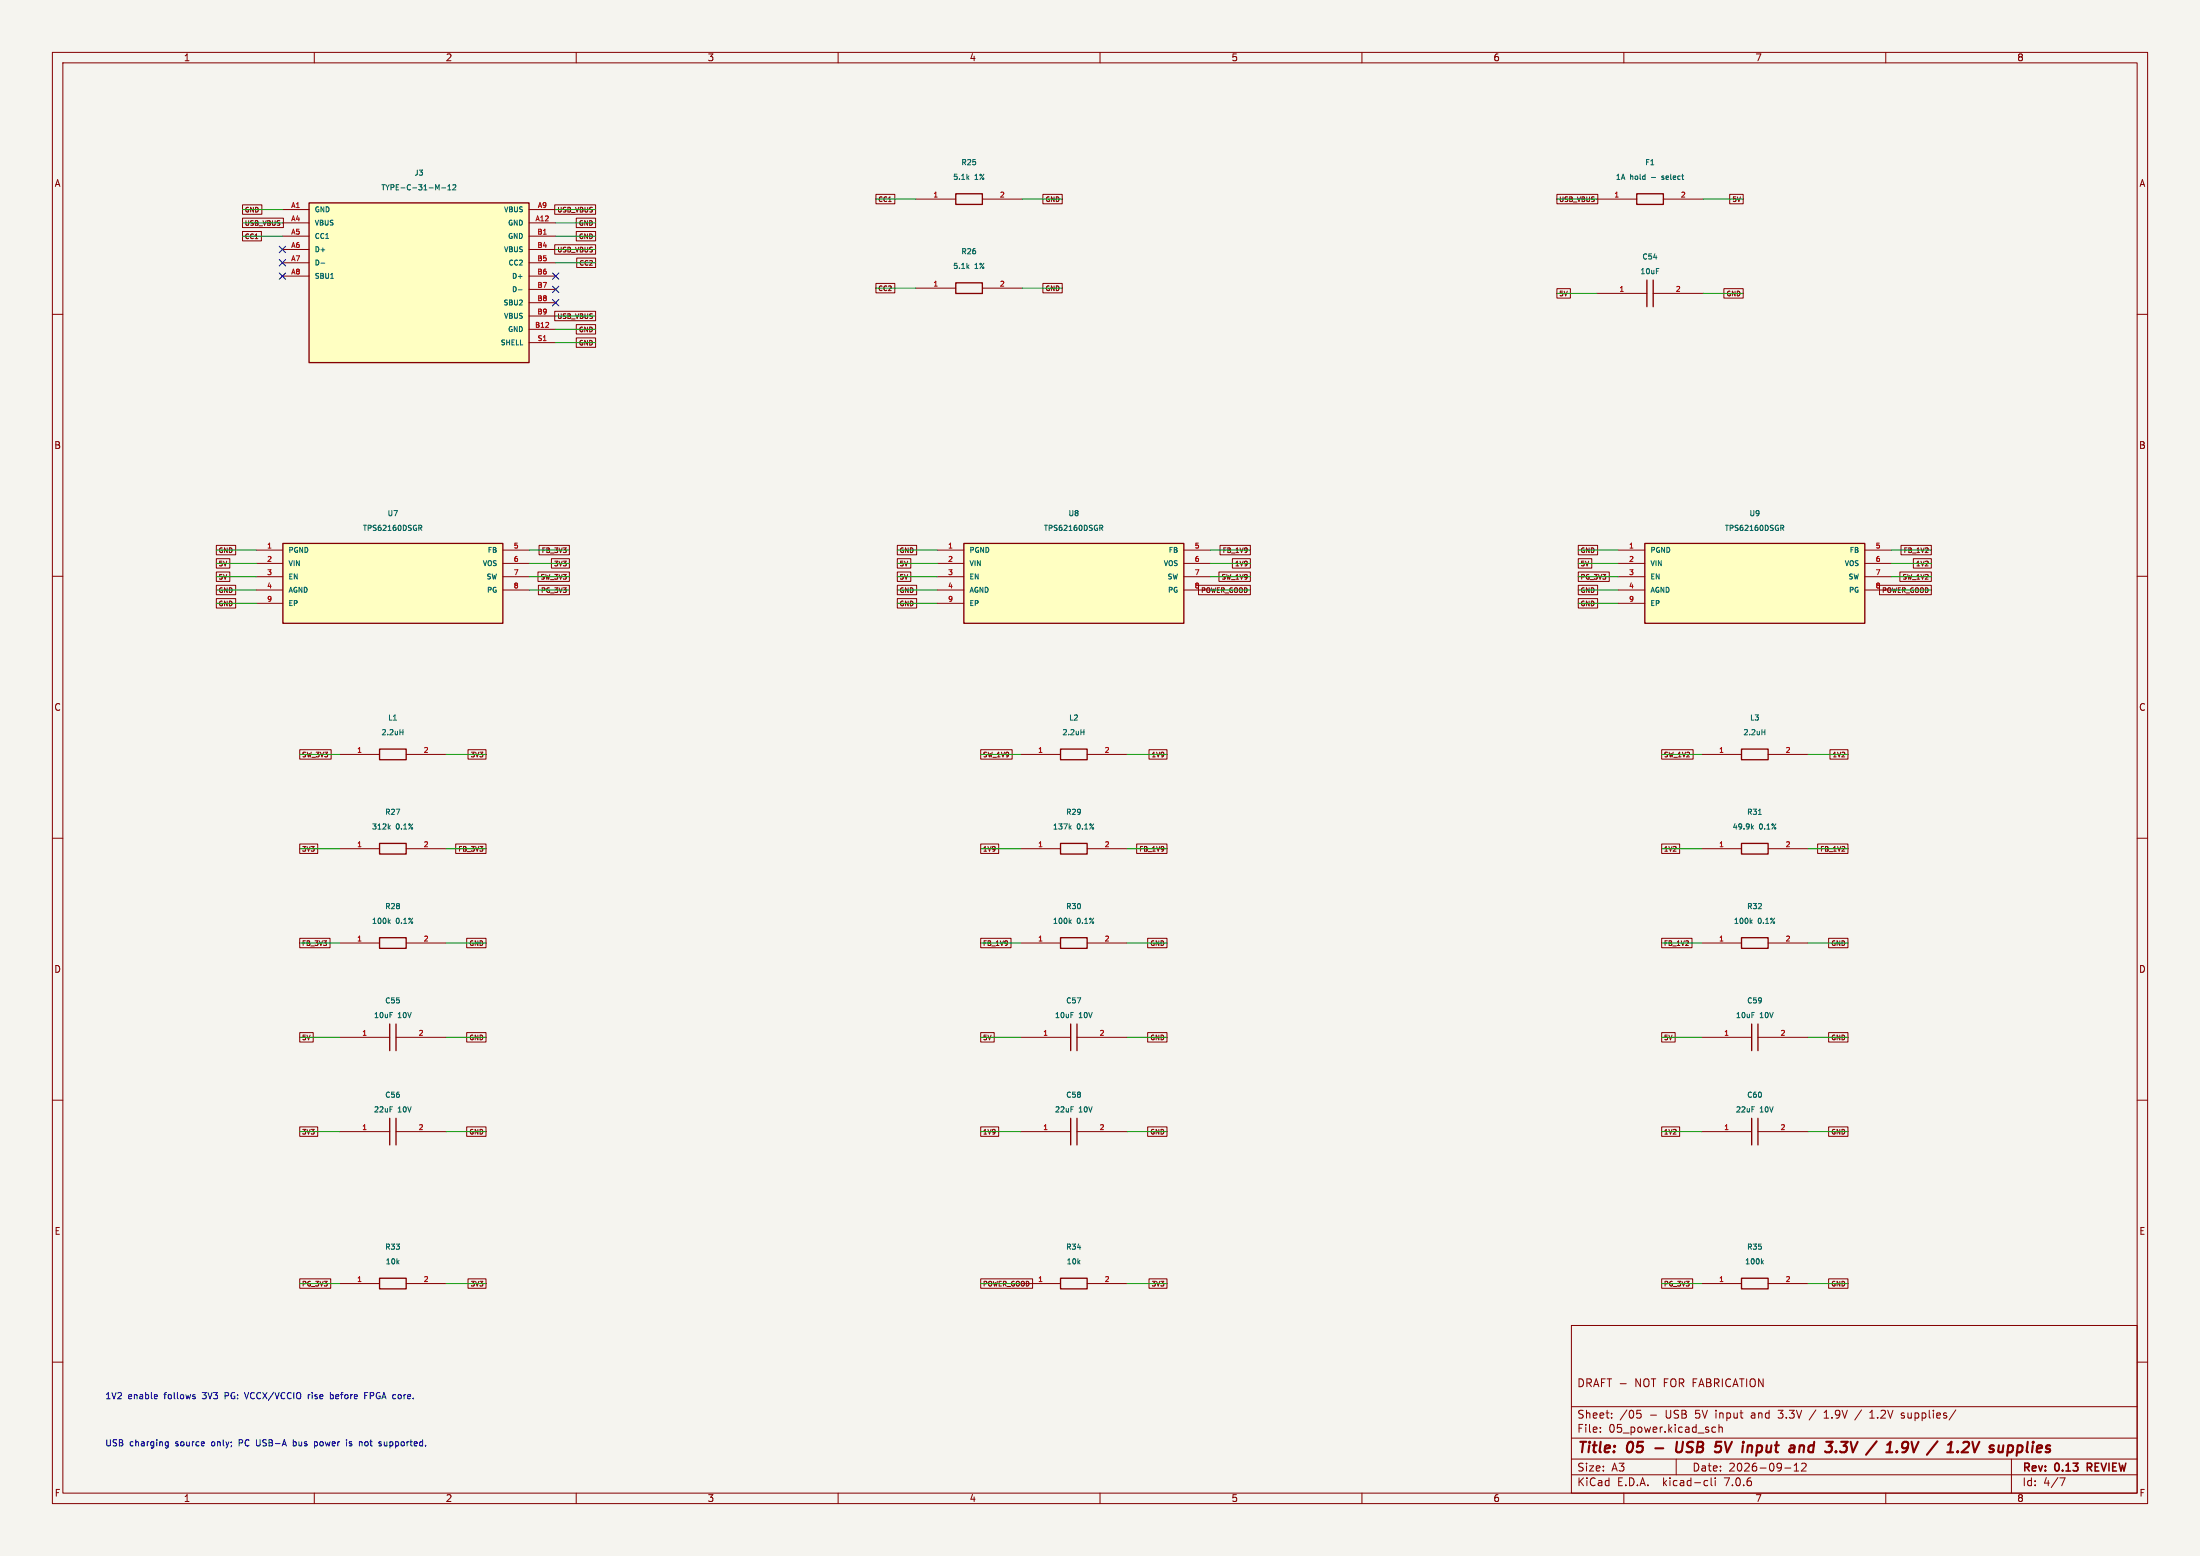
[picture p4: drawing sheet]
(kicad_sch (version 20230121) (generator eeschema) (paper "A3")
(title_block (title "05 - USB 5V input and 3.3V / 1.9V / 1.2V supplies") (date "2026-09-12") (rev "0.13 REVIEW") (comment 1 "DRAFT - NOT FOR FABRICATION"))
(lib_symbols (symbol "Amiga:C" (pin_names (offset 1.0)) (in_bom yes) (on_board yes)
(property "Reference" "U" (id 0) (at 0 4 0) (effects (font (size 1.0 1.0)) ))
(property "Value" "C" (id 1) (at 0 2 0) (effects (font (size 1.0 1.0)) ))
(symbol "C_1_1"
(polyline (pts (xy -0.6 -2.54) (xy -0.6 2.54)) (stroke (width 0.254) (type default)) (fill (type none)))
(polyline (pts (xy 0.6 -2.54) (xy 0.6 2.54)) (stroke (width 0.254) (type default)) (fill (type none)))
(pin passive line (at -10.16 -0 0) (length 9.56) (name "~" (effects (font (size 0.95 0.95)) )) (number "1" (effects (font (size 0.95 0.95)) )))
(pin passive line (at 10.16 -0 180) (length 9.56) (name "~" (effects (font (size 0.95 0.95)) )) (number "2" (effects (font (size 0.95 0.95)) )))))
(symbol "Amiga:FUSE" (pin_names (offset 1.0)) (in_bom yes) (on_board yes)
(property "Reference" "U" (id 0) (at 0 4 0) (effects (font (size 1.0 1.0)) ))
(property "Value" "FUSE" (id 1) (at 0 2 0) (effects (font (size 1.0 1.0)) ))
(symbol "FUSE_1_1"
(rectangle (start -2.54 1.016) (end 2.54 -1.016) (stroke (width 0.254) (type default)) (fill (type none)))
(pin passive line (at -10.16 -0 0) (length 7.62) (name "~" (effects (font (size 0.95 0.95)) )) (number "1" (effects (font (size 0.95 0.95)) )))
(pin passive line (at 10.16 -0 180) (length 7.62) (name "~" (effects (font (size 0.95 0.95)) )) (number "2" (effects (font (size 0.95 0.95)) )))))
(symbol "Amiga:L" (pin_names (offset 1.0)) (in_bom yes) (on_board yes)
(property "Reference" "U" (id 0) (at 0 4 0) (effects (font (size 1.0 1.0)) ))
(property "Value" "L" (id 1) (at 0 2 0) (effects (font (size 1.0 1.0)) ))
(symbol "L_1_1"
(rectangle (start -2.54 1.016) (end 2.54 -1.016) (stroke (width 0.254) (type default)) (fill (type none)))
(pin passive line (at -10.16 -0 0) (length 7.62) (name "~" (effects (font (size 0.95 0.95)) )) (number "1" (effects (font (size 0.95 0.95)) )))
(pin passive line (at 10.16 -0 180) (length 7.62) (name "~" (effects (font (size 0.95 0.95)) )) (number "2" (effects (font (size 0.95 0.95)) )))))
(symbol "Amiga:R" (pin_names (offset 1.0)) (in_bom yes) (on_board yes)
(property "Reference" "U" (id 0) (at 0 4 0) (effects (font (size 1.0 1.0)) ))
(property "Value" "R" (id 1) (at 0 2 0) (effects (font (size 1.0 1.0)) ))
(symbol "R_1_1"
(rectangle (start -2.54 1.016) (end 2.54 -1.016) (stroke (width 0.254) (type default)) (fill (type none)))
(pin passive line (at -10.16 -0 0) (length 7.62) (name "~" (effects (font (size 0.95 0.95)) )) (number "1" (effects (font (size 0.95 0.95)) )))
(pin passive line (at 10.16 -0 180) (length 7.62) (name "~" (effects (font (size 0.95 0.95)) )) (number "2" (effects (font (size 0.95 0.95)) )))))
(symbol "Amiga:TPS62160DSGR" (pin_names (offset 1.0)) (in_bom yes) (on_board yes)
(property "Reference" "U" (id 0) (at 0 4 0) (effects (font (size 1.0 1.0)) ))
(property "Value" "TPS62160DSGR" (id 1) (at 0 2 0) (effects (font (size 1.0 1.0)) ))
(symbol "TPS62160DSGR_1_1"
(rectangle (start -21 1.27) (end 21 -13.969999999999999) (stroke (width 0.254) (type default)) (fill (type background)))
(pin power_in line (at -26.08 -0 0) (length 5.08) (name "PGND" (effects (font (size 0.95 0.95)) )) (number "1" (effects (font (size 0.95 0.95)) )))
(pin power_in line (at -26.08 -2.54 0) (length 5.08) (name "VIN" (effects (font (size 0.95 0.95)) )) (number "2" (effects (font (size 0.95 0.95)) )))
(pin input line (at -26.08 -5.08 0) (length 5.08) (name "EN" (effects (font (size 0.95 0.95)) )) (number "3" (effects (font (size 0.95 0.95)) )))
(pin power_in line (at -26.08 -7.62 0) (length 5.08) (name "AGND" (effects (font (size 0.95 0.95)) )) (number "4" (effects (font (size 0.95 0.95)) )))
(pin input line (at 26.08 -0 180) (length 5.08) (name "FB" (effects (font (size 0.95 0.95)) )) (number "5" (effects (font (size 0.95 0.95)) )))
(pin input line (at 26.08 -2.54 180) (length 5.08) (name "VOS" (effects (font (size 0.95 0.95)) )) (number "6" (effects (font (size 0.95 0.95)) )))
(pin output line (at 26.08 -5.08 180) (length 5.08) (name "SW" (effects (font (size 0.95 0.95)) )) (number "7" (effects (font (size 0.95 0.95)) )))
(pin open_collector line (at 26.08 -7.62 180) (length 5.08) (name "PG" (effects (font (size 0.95 0.95)) )) (number "8" (effects (font (size 0.95 0.95)) )))
(pin power_in line (at -26.08 -10.16 0) (length 5.08) (name "EP" (effects (font (size 0.95 0.95)) )) (number "9" (effects (font (size 0.95 0.95)) )))))
(symbol "Amiga:USB_C_16P" (pin_names (offset 1.0)) (in_bom yes) (on_board yes)
(property "Reference" "U" (id 0) (at 0 4 0) (effects (font (size 1.0 1.0)) ))
(property "Value" "USB_C_16P" (id 1) (at 0 2 0) (effects (font (size 1.0 1.0)) ))
(symbol "USB_C_16P_1_1"
(rectangle (start -21 1.27) (end 21 -29.21) (stroke (width 0.254) (type default)) (fill (type background)))
(pin passive line (at -26.08 -0 0) (length 5.08) (name "GND" (effects (font (size 0.95 0.95)) )) (number "A1" (effects (font (size 0.95 0.95)) )))
(pin passive line (at -26.08 -2.54 0) (length 5.08) (name "VBUS" (effects (font (size 0.95 0.95)) )) (number "A4" (effects (font (size 0.95 0.95)) )))
(pin passive line (at -26.08 -5.08 0) (length 5.08) (name "CC1" (effects (font (size 0.95 0.95)) )) (number "A5" (effects (font (size 0.95 0.95)) )))
(pin passive line (at -26.08 -7.62 0) (length 5.08) (name "D+" (effects (font (size 0.95 0.95)) )) (number "A6" (effects (font (size 0.95 0.95)) )))
(pin passive line (at -26.08 -10.16 0) (length 5.08) (name "D-" (effects (font (size 0.95 0.95)) )) (number "A7" (effects (font (size 0.95 0.95)) )))
(pin passive line (at -26.08 -12.7 0) (length 5.08) (name "SBU1" (effects (font (size 0.95 0.95)) )) (number "A8" (effects (font (size 0.95 0.95)) )))
(pin passive line (at 26.08 -0 180) (length 5.08) (name "VBUS" (effects (font (size 0.95 0.95)) )) (number "A9" (effects (font (size 0.95 0.95)) )))
(pin passive line (at 26.08 -2.54 180) (length 5.08) (name "GND" (effects (font (size 0.95 0.95)) )) (number "A12" (effects (font (size 0.95 0.95)) )))
(pin passive line (at 26.08 -5.08 180) (length 5.08) (name "GND" (effects (font (size 0.95 0.95)) )) (number "B1" (effects (font (size 0.95 0.95)) )))
(pin passive line (at 26.08 -7.62 180) (length 5.08) (name "VBUS" (effects (font (size 0.95 0.95)) )) (number "B4" (effects (font (size 0.95 0.95)) )))
(pin passive line (at 26.08 -10.16 180) (length 5.08) (name "CC2" (effects (font (size 0.95 0.95)) )) (number "B5" (effects (font (size 0.95 0.95)) )))
(pin passive line (at 26.08 -12.7 180) (length 5.08) (name "D+" (effects (font (size 0.95 0.95)) )) (number "B6" (effects (font (size 0.95 0.95)) )))
(pin passive line (at 26.08 -15.24 180) (length 5.08) (name "D-" (effects (font (size 0.95 0.95)) )) (number "B7" (effects (font (size 0.95 0.95)) )))
(pin passive line (at 26.08 -17.78 180) (length 5.08) (name "SBU2" (effects (font (size 0.95 0.95)) )) (number "B8" (effects (font (size 0.95 0.95)) )))
(pin passive line (at 26.08 -20.32 180) (length 5.08) (name "VBUS" (effects (font (size 0.95 0.95)) )) (number "B9" (effects (font (size 0.95 0.95)) )))
(pin passive line (at 26.08 -22.86 180) (length 5.08) (name "GND" (effects (font (size 0.95 0.95)) )) (number "B12" (effects (font (size 0.95 0.95)) )))
(pin passive line (at 26.08 -25.4 180) (length 5.08) (name "SHELL" (effects (font (size 0.95 0.95)) )) (number "S1" (effects (font (size 0.95 0.95)) ))))))
(wire (pts (xy 53.92 40) (xy 46.3 40)) (stroke (width 0) (type default)))
(global_label "GND" (shape passive) (at 46.3 40 0) (effects (font (size 0.9 0.9)) (justify left)))
(wire (pts (xy 53.92 42.54) (xy 46.3 42.54)) (stroke (width 0) (type default)))
(global_label "USB_VBUS" (shape passive) (at 46.3 42.54 0) (effects (font (size 0.9 0.9)) (justify left)))
(wire (pts (xy 53.92 45.08) (xy 46.3 45.08)) (stroke (width 0) (type default)))
(global_label "CC1" (shape passive) (at 46.3 45.08 0) (effects (font (size 0.9 0.9)) (justify left)))
(no_connect (at 53.92 47.62))
(no_connect (at 53.92 50.16))
(no_connect (at 53.92 52.7))
(wire (pts (xy 106.08 40) (xy 113.7 40)) (stroke (width 0) (type default)))
(global_label "USB_VBUS" (shape passive) (at 113.7 40 180) (effects (font (size 0.9 0.9)) (justify right)))
(wire (pts (xy 106.08 42.54) (xy 113.7 42.54)) (stroke (width 0) (type default)))
(global_label "GND" (shape passive) (at 113.7 42.54 180) (effects (font (size 0.9 0.9)) (justify right)))
(wire (pts (xy 106.08 45.08) (xy 113.7 45.08)) (stroke (width 0) (type default)))
(global_label "GND" (shape passive) (at 113.7 45.08 180) (effects (font (size 0.9 0.9)) (justify right)))
(wire (pts (xy 106.08 47.62) (xy 113.7 47.62)) (stroke (width 0) (type default)))
(global_label "USB_VBUS" (shape passive) (at 113.7 47.62 180) (effects (font (size 0.9 0.9)) (justify right)))
(wire (pts (xy 106.08 50.16) (xy 113.7 50.16)) (stroke (width 0) (type default)))
(global_label "CC2" (shape passive) (at 113.7 50.16 180) (effects (font (size 0.9 0.9)) (justify right)))
(no_connect (at 106.08 52.7))
(no_connect (at 106.08 55.24))
(no_connect (at 106.08 57.78))
(wire (pts (xy 106.08 60.32) (xy 113.7 60.32)) (stroke (width 0) (type default)))
(global_label "USB_VBUS" (shape passive) (at 113.7 60.32 180) (effects (font (size 0.9 0.9)) (justify right)))
(wire (pts (xy 106.08 62.86) (xy 113.7 62.86)) (stroke (width 0) (type default)))
(global_label "GND" (shape passive) (at 113.7 62.86 180) (effects (font (size 0.9 0.9)) (justify right)))
(wire (pts (xy 106.08 65.4) (xy 113.7 65.4)) (stroke (width 0) (type default)))
(global_label "GND" (shape passive) (at 113.7 65.4 180) (effects (font (size 0.9 0.9)) (justify right)))
(symbol (lib_id "Amiga:USB_C_16P") (at 80 40 0) (unit 1) (in_bom yes) (on_board yes)
(property "Reference" "J3" (id 0) (at 80 33 0) (effects (font (size 1.0 1.0)) ))
(property "Value" "TYPE-C-31-M-12" (id 1) (at 80 35.8 0) (effects (font (size 1.0 1.0)) ))
(property "Footprint" "Connector_USB:USB_C_Receptacle_HRO_TYPE-C-31-M-12" (id 2) (at 80 35.8 0) (effects (font (size 1.0 1.0)) hide))
(property "Datasheet" "" (id 3) (at 80 35.8 0) (effects (font (size 1.0 1.0)) hide))
(property "MPN" "TYPE-C-31-M-12" (id 4) (at 80 35.8 0) (effects (font (size 1.0 1.0)) hide))
(property "LCSC" "C165948" (id 5) (at 80 35.8 0) (effects (font (size 1.0 1.0)) hide))
(pin "A1")
(pin "A4")
(pin "A5")
(pin "A6")
(pin "A7")
(pin "A8")
(pin "A9")
(pin "A12")
(pin "B1")
(pin "B4")
(pin "B5")
(pin "B6")
(pin "B7")
(pin "B8")
(pin "B9")
(pin "B12")
(pin "S1"))
(wire (pts (xy 174.84 38) (xy 167.22 38)) (stroke (width 0) (type default)))
(global_label "CC1" (shape passive) (at 167.22 38 0) (effects (font (size 0.9 0.9)) (justify left)))
(wire (pts (xy 195.16 38) (xy 202.78 38)) (stroke (width 0) (type default)))
(global_label "GND" (shape passive) (at 202.78 38 180) (effects (font (size 0.9 0.9)) (justify right)))
(symbol (lib_id "Amiga:R") (at 185 38 0) (unit 1) (in_bom yes) (on_board yes)
(property "Reference" "R25" (id 0) (at 185 31 0) (effects (font (size 1.0 1.0)) ))
(property "Value" "5.1k 1%" (id 1) (at 185 33.8 0) (effects (font (size 1.0 1.0)) ))
(property "Footprint" "Resistor_SMD:R_0603_1608Metric" (id 2) (at 185 33.8 0) (effects (font (size 1.0 1.0)) hide))
(property "Datasheet" "" (id 3) (at 185 33.8 0) (effects (font (size 1.0 1.0)) hide))
(property "MPN" "5.1k 1%" (id 4) (at 185 33.8 0) (effects (font (size 1.0 1.0)) hide))
(property "LCSC" "" (id 5) (at 185 33.8 0) (effects (font (size 1.0 1.0)) hide))
(pin "1")
(pin "2"))
(wire (pts (xy 174.84 55) (xy 167.22 55)) (stroke (width 0) (type default)))
(global_label "CC2" (shape passive) (at 167.22 55 0) (effects (font (size 0.9 0.9)) (justify left)))
(wire (pts (xy 195.16 55) (xy 202.78 55)) (stroke (width 0) (type default)))
(global_label "GND" (shape passive) (at 202.78 55 180) (effects (font (size 0.9 0.9)) (justify right)))
(symbol (lib_id "Amiga:R") (at 185 55 0) (unit 1) (in_bom yes) (on_board yes)
(property "Reference" "R26" (id 0) (at 185 48 0) (effects (font (size 1.0 1.0)) ))
(property "Value" "5.1k 1%" (id 1) (at 185 50.8 0) (effects (font (size 1.0 1.0)) ))
(property "Footprint" "Resistor_SMD:R_0603_1608Metric" (id 2) (at 185 50.8 0) (effects (font (size 1.0 1.0)) hide))
(property "Datasheet" "" (id 3) (at 185 50.8 0) (effects (font (size 1.0 1.0)) hide))
(property "MPN" "5.1k 1%" (id 4) (at 185 50.8 0) (effects (font (size 1.0 1.0)) hide))
(property "LCSC" "" (id 5) (at 185 50.8 0) (effects (font (size 1.0 1.0)) hide))
(pin "1")
(pin "2"))
(wire (pts (xy 304.84 38) (xy 297.22 38)) (stroke (width 0) (type default)))
(global_label "USB_VBUS" (shape passive) (at 297.22 38 0) (effects (font (size 0.9 0.9)) (justify left)))
(wire (pts (xy 325.16 38) (xy 332.78 38)) (stroke (width 0) (type default)))
(global_label "5V" (shape passive) (at 332.78 38 180) (effects (font (size 0.9 0.9)) (justify right)))
(symbol (lib_id "Amiga:FUSE") (at 315 38 0) (unit 1) (in_bom yes) (on_board yes)
(property "Reference" "F1" (id 0) (at 315 31 0) (effects (font (size 1.0 1.0)) ))
(property "Value" "1A hold - select" (id 1) (at 315 33.8 0) (effects (font (size 1.0 1.0)) ))
(property "Footprint" "Fuse:Fuse_1206_3216Metric" (id 2) (at 315 33.8 0) (effects (font (size 1.0 1.0)) hide))
(property "Datasheet" "" (id 3) (at 315 33.8 0) (effects (font (size 1.0 1.0)) hide))
(property "MPN" "1A hold - select" (id 4) (at 315 33.8 0) (effects (font (size 1.0 1.0)) hide))
(property "LCSC" "" (id 5) (at 315 33.8 0) (effects (font (size 1.0 1.0)) hide))
(pin "1")
(pin "2"))
(wire (pts (xy 304.84 56) (xy 297.22 56)) (stroke (width 0) (type default)))
(global_label "5V" (shape passive) (at 297.22 56 0) (effects (font (size 0.9 0.9)) (justify left)))
(wire (pts (xy 325.16 56) (xy 332.78 56)) (stroke (width 0) (type default)))
(global_label "GND" (shape passive) (at 332.78 56 180) (effects (font (size 0.9 0.9)) (justify right)))
(symbol (lib_id "Amiga:C") (at 315 56 0) (unit 1) (in_bom yes) (on_board yes)
(property "Reference" "C54" (id 0) (at 315 49 0) (effects (font (size 1.0 1.0)) ))
(property "Value" "10uF" (id 1) (at 315 51.8 0) (effects (font (size 1.0 1.0)) ))
(property "Footprint" "Capacitor_SMD:C_0805_2012Metric" (id 2) (at 315 51.8 0) (effects (font (size 1.0 1.0)) hide))
(property "Datasheet" "" (id 3) (at 315 51.8 0) (effects (font (size 1.0 1.0)) hide))
(property "MPN" "10uF" (id 4) (at 315 51.8 0) (effects (font (size 1.0 1.0)) hide))
(property "LCSC" "" (id 5) (at 315 51.8 0) (effects (font (size 1.0 1.0)) hide))
(pin "1")
(pin "2"))
(wire (pts (xy 48.92 105) (xy 41.3 105)) (stroke (width 0) (type default)))
(global_label "GND" (shape passive) (at 41.3 105 0) (effects (font (size 0.9 0.9)) (justify left)))
(wire (pts (xy 48.92 107.54) (xy 41.3 107.54)) (stroke (width 0) (type default)))
(global_label "5V" (shape passive) (at 41.3 107.54 0) (effects (font (size 0.9 0.9)) (justify left)))
(wire (pts (xy 48.92 110.08) (xy 41.3 110.08)) (stroke (width 0) (type default)))
(global_label "5V" (shape passive) (at 41.3 110.08 0) (effects (font (size 0.9 0.9)) (justify left)))
(wire (pts (xy 48.92 112.62) (xy 41.3 112.62)) (stroke (width 0) (type default)))
(global_label "GND" (shape passive) (at 41.3 112.62 0) (effects (font (size 0.9 0.9)) (justify left)))
(wire (pts (xy 101.08 105) (xy 108.7 105)) (stroke (width 0) (type default)))
(global_label "FB_3V3" (shape passive) (at 108.7 105 180) (effects (font (size 0.9 0.9)) (justify right)))
(wire (pts (xy 101.08 107.54) (xy 108.7 107.54)) (stroke (width 0) (type default)))
(global_label "3V3" (shape passive) (at 108.7 107.54 180) (effects (font (size 0.9 0.9)) (justify right)))
(wire (pts (xy 101.08 110.08) (xy 108.7 110.08)) (stroke (width 0) (type default)))
(global_label "SW_3V3" (shape passive) (at 108.7 110.08 180) (effects (font (size 0.9 0.9)) (justify right)))
(wire (pts (xy 101.08 112.62) (xy 108.7 112.62)) (stroke (width 0) (type default)))
(global_label "PG_3V3" (shape passive) (at 108.7 112.62 180) (effects (font (size 0.9 0.9)) (justify right)))
(wire (pts (xy 48.92 115.16) (xy 41.3 115.16)) (stroke (width 0) (type default)))
(global_label "GND" (shape passive) (at 41.3 115.16 0) (effects (font (size 0.9 0.9)) (justify left)))
(symbol (lib_id "Amiga:TPS62160DSGR") (at 75 105 0) (unit 1) (in_bom yes) (on_board yes)
(property "Reference" "U7" (id 0) (at 75 98 0) (effects (font (size 1.0 1.0)) ))
(property "Value" "TPS62160DSGR" (id 1) (at 75 100.8 0) (effects (font (size 1.0 1.0)) ))
(property "Footprint" "Package_SON:WSON-8-1EP_2x2mm_P0.5mm_EP0.9x1.6mm" (id 2) (at 75 100.8 0) (effects (font (size 1.0 1.0)) hide))
(property "Datasheet" "" (id 3) (at 75 100.8 0) (effects (font (size 1.0 1.0)) hide))
(property "MPN" "TPS62160DSGR" (id 4) (at 75 100.8 0) (effects (font (size 1.0 1.0)) hide))
(property "LCSC" "" (id 5) (at 75 100.8 0) (effects (font (size 1.0 1.0)) hide))
(pin "1")
(pin "2")
(pin "3")
(pin "4")
(pin "5")
(pin "6")
(pin "7")
(pin "8")
(pin "9"))
(wire (pts (xy 64.84 144) (xy 57.22 144)) (stroke (width 0) (type default)))
(global_label "SW_3V3" (shape passive) (at 57.22 144 0) (effects (font (size 0.9 0.9)) (justify left)))
(wire (pts (xy 85.16 144) (xy 92.78 144)) (stroke (width 0) (type default)))
(global_label "3V3" (shape passive) (at 92.78 144 180) (effects (font (size 0.9 0.9)) (justify right)))
(symbol (lib_id "Amiga:L") (at 75 144 0) (unit 1) (in_bom yes) (on_board yes)
(property "Reference" "L1" (id 0) (at 75 137 0) (effects (font (size 1.0 1.0)) ))
(property "Value" "2.2uH" (id 1) (at 75 139.8 0) (effects (font (size 1.0 1.0)) ))
(property "Footprint" "Amiga:L_TDK_VLS4012CX" (id 2) (at 75 139.8 0) (effects (font (size 1.0 1.0)) hide))
(property "Datasheet" "" (id 3) (at 75 139.8 0) (effects (font (size 1.0 1.0)) hide))
(property "MPN" "VLS4012CX-2R2M-1" (id 4) (at 75 139.8 0) (effects (font (size 1.0 1.0)) hide))
(property "LCSC" "C7413169" (id 5) (at 75 139.8 0) (effects (font (size 1.0 1.0)) hide))
(pin "1")
(pin "2"))
(wire (pts (xy 64.84 162) (xy 57.22 162)) (stroke (width 0) (type default)))
(global_label "3V3" (shape passive) (at 57.22 162 0) (effects (font (size 0.9 0.9)) (justify left)))
(wire (pts (xy 85.16 162) (xy 92.78 162)) (stroke (width 0) (type default)))
(global_label "FB_3V3" (shape passive) (at 92.78 162 180) (effects (font (size 0.9 0.9)) (justify right)))
(symbol (lib_id "Amiga:R") (at 75 162 0) (unit 1) (in_bom yes) (on_board yes)
(property "Reference" "R27" (id 0) (at 75 155 0) (effects (font (size 1.0 1.0)) ))
(property "Value" "312k 0.1%" (id 1) (at 75 157.8 0) (effects (font (size 1.0 1.0)) ))
(property "Footprint" "Resistor_SMD:R_0603_1608Metric" (id 2) (at 75 157.8 0) (effects (font (size 1.0 1.0)) hide))
(property "Datasheet" "" (id 3) (at 75 157.8 0) (effects (font (size 1.0 1.0)) hide))
(property "MPN" "312k 0.1%" (id 4) (at 75 157.8 0) (effects (font (size 1.0 1.0)) hide))
(property "LCSC" "" (id 5) (at 75 157.8 0) (effects (font (size 1.0 1.0)) hide))
(pin "1")
(pin "2"))
(wire (pts (xy 64.84 180) (xy 57.22 180)) (stroke (width 0) (type default)))
(global_label "FB_3V3" (shape passive) (at 57.22 180 0) (effects (font (size 0.9 0.9)) (justify left)))
(wire (pts (xy 85.16 180) (xy 92.78 180)) (stroke (width 0) (type default)))
(global_label "GND" (shape passive) (at 92.78 180 180) (effects (font (size 0.9 0.9)) (justify right)))
(symbol (lib_id "Amiga:R") (at 75 180 0) (unit 1) (in_bom yes) (on_board yes)
(property "Reference" "R28" (id 0) (at 75 173 0) (effects (font (size 1.0 1.0)) ))
(property "Value" "100k 0.1%" (id 1) (at 75 175.8 0) (effects (font (size 1.0 1.0)) ))
(property "Footprint" "Resistor_SMD:R_0603_1608Metric" (id 2) (at 75 175.8 0) (effects (font (size 1.0 1.0)) hide))
(property "Datasheet" "" (id 3) (at 75 175.8 0) (effects (font (size 1.0 1.0)) hide))
(property "MPN" "100k 0.1%" (id 4) (at 75 175.8 0) (effects (font (size 1.0 1.0)) hide))
(property "LCSC" "" (id 5) (at 75 175.8 0) (effects (font (size 1.0 1.0)) hide))
(pin "1")
(pin "2"))
(wire (pts (xy 64.84 198) (xy 57.22 198)) (stroke (width 0) (type default)))
(global_label "5V" (shape passive) (at 57.22 198 0) (effects (font (size 0.9 0.9)) (justify left)))
(wire (pts (xy 85.16 198) (xy 92.78 198)) (stroke (width 0) (type default)))
(global_label "GND" (shape passive) (at 92.78 198 180) (effects (font (size 0.9 0.9)) (justify right)))
(symbol (lib_id "Amiga:C") (at 75 198 0) (unit 1) (in_bom yes) (on_board yes)
(property "Reference" "C55" (id 0) (at 75 191 0) (effects (font (size 1.0 1.0)) ))
(property "Value" "10uF 10V" (id 1) (at 75 193.8 0) (effects (font (size 1.0 1.0)) ))
(property "Footprint" "Capacitor_SMD:C_0805_2012Metric" (id 2) (at 75 193.8 0) (effects (font (size 1.0 1.0)) hide))
(property "Datasheet" "" (id 3) (at 75 193.8 0) (effects (font (size 1.0 1.0)) hide))
(property "MPN" "10uF 10V" (id 4) (at 75 193.8 0) (effects (font (size 1.0 1.0)) hide))
(property "LCSC" "" (id 5) (at 75 193.8 0) (effects (font (size 1.0 1.0)) hide))
(pin "1")
(pin "2"))
(wire (pts (xy 64.84 216) (xy 57.22 216)) (stroke (width 0) (type default)))
(global_label "3V3" (shape passive) (at 57.22 216 0) (effects (font (size 0.9 0.9)) (justify left)))
(wire (pts (xy 85.16 216) (xy 92.78 216)) (stroke (width 0) (type default)))
(global_label "GND" (shape passive) (at 92.78 216 180) (effects (font (size 0.9 0.9)) (justify right)))
(symbol (lib_id "Amiga:C") (at 75 216 0) (unit 1) (in_bom yes) (on_board yes)
(property "Reference" "C56" (id 0) (at 75 209 0) (effects (font (size 1.0 1.0)) ))
(property "Value" "22uF 10V" (id 1) (at 75 211.8 0) (effects (font (size 1.0 1.0)) ))
(property "Footprint" "Capacitor_SMD:C_0805_2012Metric" (id 2) (at 75 211.8 0) (effects (font (size 1.0 1.0)) hide))
(property "Datasheet" "" (id 3) (at 75 211.8 0) (effects (font (size 1.0 1.0)) hide))
(property "MPN" "22uF 10V" (id 4) (at 75 211.8 0) (effects (font (size 1.0 1.0)) hide))
(property "LCSC" "" (id 5) (at 75 211.8 0) (effects (font (size 1.0 1.0)) hide))
(pin "1")
(pin "2"))
(wire (pts (xy 178.92 105) (xy 171.3 105)) (stroke (width 0) (type default)))
(global_label "GND" (shape passive) (at 171.3 105 0) (effects (font (size 0.9 0.9)) (justify left)))
(wire (pts (xy 178.92 107.54) (xy 171.3 107.54)) (stroke (width 0) (type default)))
(global_label "5V" (shape passive) (at 171.3 107.54 0) (effects (font (size 0.9 0.9)) (justify left)))
(wire (pts (xy 178.92 110.08) (xy 171.3 110.08)) (stroke (width 0) (type default)))
(global_label "5V" (shape passive) (at 171.3 110.08 0) (effects (font (size 0.9 0.9)) (justify left)))
(wire (pts (xy 178.92 112.62) (xy 171.3 112.62)) (stroke (width 0) (type default)))
(global_label "GND" (shape passive) (at 171.3 112.62 0) (effects (font (size 0.9 0.9)) (justify left)))
(wire (pts (xy 231.08 105) (xy 238.7 105)) (stroke (width 0) (type default)))
(global_label "FB_1V9" (shape passive) (at 238.7 105 180) (effects (font (size 0.9 0.9)) (justify right)))
(wire (pts (xy 231.08 107.54) (xy 238.7 107.54)) (stroke (width 0) (type default)))
(global_label "1V9" (shape passive) (at 238.7 107.54 180) (effects (font (size 0.9 0.9)) (justify right)))
(wire (pts (xy 231.08 110.08) (xy 238.7 110.08)) (stroke (width 0) (type default)))
(global_label "SW_1V9" (shape passive) (at 238.7 110.08 180) (effects (font (size 0.9 0.9)) (justify right)))
(wire (pts (xy 231.08 112.62) (xy 238.7 112.62)) (stroke (width 0) (type default)))
(global_label "POWER_GOOD" (shape passive) (at 238.7 112.62 180) (effects (font (size 0.9 0.9)) (justify right)))
(wire (pts (xy 178.92 115.16) (xy 171.3 115.16)) (stroke (width 0) (type default)))
(global_label "GND" (shape passive) (at 171.3 115.16 0) (effects (font (size 0.9 0.9)) (justify left)))
(symbol (lib_id "Amiga:TPS62160DSGR") (at 205 105 0) (unit 1) (in_bom yes) (on_board yes)
(property "Reference" "U8" (id 0) (at 205 98 0) (effects (font (size 1.0 1.0)) ))
(property "Value" "TPS62160DSGR" (id 1) (at 205 100.8 0) (effects (font (size 1.0 1.0)) ))
(property "Footprint" "Package_SON:WSON-8-1EP_2x2mm_P0.5mm_EP0.9x1.6mm" (id 2) (at 205 100.8 0) (effects (font (size 1.0 1.0)) hide))
(property "Datasheet" "" (id 3) (at 205 100.8 0) (effects (font (size 1.0 1.0)) hide))
(property "MPN" "TPS62160DSGR" (id 4) (at 205 100.8 0) (effects (font (size 1.0 1.0)) hide))
(property "LCSC" "" (id 5) (at 205 100.8 0) (effects (font (size 1.0 1.0)) hide))
(pin "1")
(pin "2")
(pin "3")
(pin "4")
(pin "5")
(pin "6")
(pin "7")
(pin "8")
(pin "9"))
(wire (pts (xy 194.84 144) (xy 187.22 144)) (stroke (width 0) (type default)))
(global_label "SW_1V9" (shape passive) (at 187.22 144 0) (effects (font (size 0.9 0.9)) (justify left)))
(wire (pts (xy 215.16 144) (xy 222.78 144)) (stroke (width 0) (type default)))
(global_label "1V9" (shape passive) (at 222.78 144 180) (effects (font (size 0.9 0.9)) (justify right)))
(symbol (lib_id "Amiga:L") (at 205 144 0) (unit 1) (in_bom yes) (on_board yes)
(property "Reference" "L2" (id 0) (at 205 137 0) (effects (font (size 1.0 1.0)) ))
(property "Value" "2.2uH" (id 1) (at 205 139.8 0) (effects (font (size 1.0 1.0)) ))
(property "Footprint" "Amiga:L_TDK_VLS4012CX" (id 2) (at 205 139.8 0) (effects (font (size 1.0 1.0)) hide))
(property "Datasheet" "" (id 3) (at 205 139.8 0) (effects (font (size 1.0 1.0)) hide))
(property "MPN" "VLS4012CX-2R2M-1" (id 4) (at 205 139.8 0) (effects (font (size 1.0 1.0)) hide))
(property "LCSC" "C7413169" (id 5) (at 205 139.8 0) (effects (font (size 1.0 1.0)) hide))
(pin "1")
(pin "2"))
(wire (pts (xy 194.84 162) (xy 187.22 162)) (stroke (width 0) (type default)))
(global_label "1V9" (shape passive) (at 187.22 162 0) (effects (font (size 0.9 0.9)) (justify left)))
(wire (pts (xy 215.16 162) (xy 222.78 162)) (stroke (width 0) (type default)))
(global_label "FB_1V9" (shape passive) (at 222.78 162 180) (effects (font (size 0.9 0.9)) (justify right)))
(symbol (lib_id "Amiga:R") (at 205 162 0) (unit 1) (in_bom yes) (on_board yes)
(property "Reference" "R29" (id 0) (at 205 155 0) (effects (font (size 1.0 1.0)) ))
(property "Value" "137k 0.1%" (id 1) (at 205 157.8 0) (effects (font (size 1.0 1.0)) ))
(property "Footprint" "Resistor_SMD:R_0603_1608Metric" (id 2) (at 205 157.8 0) (effects (font (size 1.0 1.0)) hide))
(property "Datasheet" "" (id 3) (at 205 157.8 0) (effects (font (size 1.0 1.0)) hide))
(property "MPN" "137k 0.1%" (id 4) (at 205 157.8 0) (effects (font (size 1.0 1.0)) hide))
(property "LCSC" "" (id 5) (at 205 157.8 0) (effects (font (size 1.0 1.0)) hide))
(pin "1")
(pin "2"))
(wire (pts (xy 194.84 180) (xy 187.22 180)) (stroke (width 0) (type default)))
(global_label "FB_1V9" (shape passive) (at 187.22 180 0) (effects (font (size 0.9 0.9)) (justify left)))
(wire (pts (xy 215.16 180) (xy 222.78 180)) (stroke (width 0) (type default)))
(global_label "GND" (shape passive) (at 222.78 180 180) (effects (font (size 0.9 0.9)) (justify right)))
(symbol (lib_id "Amiga:R") (at 205 180 0) (unit 1) (in_bom yes) (on_board yes)
(property "Reference" "R30" (id 0) (at 205 173 0) (effects (font (size 1.0 1.0)) ))
(property "Value" "100k 0.1%" (id 1) (at 205 175.8 0) (effects (font (size 1.0 1.0)) ))
(property "Footprint" "Resistor_SMD:R_0603_1608Metric" (id 2) (at 205 175.8 0) (effects (font (size 1.0 1.0)) hide))
(property "Datasheet" "" (id 3) (at 205 175.8 0) (effects (font (size 1.0 1.0)) hide))
(property "MPN" "100k 0.1%" (id 4) (at 205 175.8 0) (effects (font (size 1.0 1.0)) hide))
(property "LCSC" "" (id 5) (at 205 175.8 0) (effects (font (size 1.0 1.0)) hide))
(pin "1")
(pin "2"))
(wire (pts (xy 194.84 198) (xy 187.22 198)) (stroke (width 0) (type default)))
(global_label "5V" (shape passive) (at 187.22 198 0) (effects (font (size 0.9 0.9)) (justify left)))
(wire (pts (xy 215.16 198) (xy 222.78 198)) (stroke (width 0) (type default)))
(global_label "GND" (shape passive) (at 222.78 198 180) (effects (font (size 0.9 0.9)) (justify right)))
(symbol (lib_id "Amiga:C") (at 205 198 0) (unit 1) (in_bom yes) (on_board yes)
(property "Reference" "C57" (id 0) (at 205 191 0) (effects (font (size 1.0 1.0)) ))
(property "Value" "10uF 10V" (id 1) (at 205 193.8 0) (effects (font (size 1.0 1.0)) ))
(property "Footprint" "Capacitor_SMD:C_0805_2012Metric" (id 2) (at 205 193.8 0) (effects (font (size 1.0 1.0)) hide))
(property "Datasheet" "" (id 3) (at 205 193.8 0) (effects (font (size 1.0 1.0)) hide))
(property "MPN" "10uF 10V" (id 4) (at 205 193.8 0) (effects (font (size 1.0 1.0)) hide))
(property "LCSC" "" (id 5) (at 205 193.8 0) (effects (font (size 1.0 1.0)) hide))
(pin "1")
(pin "2"))
(wire (pts (xy 194.84 216) (xy 187.22 216)) (stroke (width 0) (type default)))
(global_label "1V9" (shape passive) (at 187.22 216 0) (effects (font (size 0.9 0.9)) (justify left)))
(wire (pts (xy 215.16 216) (xy 222.78 216)) (stroke (width 0) (type default)))
(global_label "GND" (shape passive) (at 222.78 216 180) (effects (font (size 0.9 0.9)) (justify right)))
(symbol (lib_id "Amiga:C") (at 205 216 0) (unit 1) (in_bom yes) (on_board yes)
(property "Reference" "C58" (id 0) (at 205 209 0) (effects (font (size 1.0 1.0)) ))
(property "Value" "22uF 10V" (id 1) (at 205 211.8 0) (effects (font (size 1.0 1.0)) ))
(property "Footprint" "Capacitor_SMD:C_0805_2012Metric" (id 2) (at 205 211.8 0) (effects (font (size 1.0 1.0)) hide))
(property "Datasheet" "" (id 3) (at 205 211.8 0) (effects (font (size 1.0 1.0)) hide))
(property "MPN" "22uF 10V" (id 4) (at 205 211.8 0) (effects (font (size 1.0 1.0)) hide))
(property "LCSC" "" (id 5) (at 205 211.8 0) (effects (font (size 1.0 1.0)) hide))
(pin "1")
(pin "2"))
(wire (pts (xy 308.92 105) (xy 301.3 105)) (stroke (width 0) (type default)))
(global_label "GND" (shape passive) (at 301.3 105 0) (effects (font (size 0.9 0.9)) (justify left)))
(wire (pts (xy 308.92 107.54) (xy 301.3 107.54)) (stroke (width 0) (type default)))
(global_label "5V" (shape passive) (at 301.3 107.54 0) (effects (font (size 0.9 0.9)) (justify left)))
(wire (pts (xy 308.92 110.08) (xy 301.3 110.08)) (stroke (width 0) (type default)))
(global_label "PG_3V3" (shape passive) (at 301.3 110.08 0) (effects (font (size 0.9 0.9)) (justify left)))
(wire (pts (xy 308.92 112.62) (xy 301.3 112.62)) (stroke (width 0) (type default)))
(global_label "GND" (shape passive) (at 301.3 112.62 0) (effects (font (size 0.9 0.9)) (justify left)))
(wire (pts (xy 361.08 105) (xy 368.7 105)) (stroke (width 0) (type default)))
(global_label "FB_1V2" (shape passive) (at 368.7 105 180) (effects (font (size 0.9 0.9)) (justify right)))
(wire (pts (xy 361.08 107.54) (xy 368.7 107.54)) (stroke (width 0) (type default)))
(global_label "1V2" (shape passive) (at 368.7 107.54 180) (effects (font (size 0.9 0.9)) (justify right)))
(wire (pts (xy 361.08 110.08) (xy 368.7 110.08)) (stroke (width 0) (type default)))
(global_label "SW_1V2" (shape passive) (at 368.7 110.08 180) (effects (font (size 0.9 0.9)) (justify right)))
(wire (pts (xy 361.08 112.62) (xy 368.7 112.62)) (stroke (width 0) (type default)))
(global_label "POWER_GOOD" (shape passive) (at 368.7 112.62 180) (effects (font (size 0.9 0.9)) (justify right)))
(wire (pts (xy 308.92 115.16) (xy 301.3 115.16)) (stroke (width 0) (type default)))
(global_label "GND" (shape passive) (at 301.3 115.16 0) (effects (font (size 0.9 0.9)) (justify left)))
(symbol (lib_id "Amiga:TPS62160DSGR") (at 335 105 0) (unit 1) (in_bom yes) (on_board yes)
(property "Reference" "U9" (id 0) (at 335 98 0) (effects (font (size 1.0 1.0)) ))
(property "Value" "TPS62160DSGR" (id 1) (at 335 100.8 0) (effects (font (size 1.0 1.0)) ))
(property "Footprint" "Package_SON:WSON-8-1EP_2x2mm_P0.5mm_EP0.9x1.6mm" (id 2) (at 335 100.8 0) (effects (font (size 1.0 1.0)) hide))
(property "Datasheet" "" (id 3) (at 335 100.8 0) (effects (font (size 1.0 1.0)) hide))
(property "MPN" "TPS62160DSGR" (id 4) (at 335 100.8 0) (effects (font (size 1.0 1.0)) hide))
(property "LCSC" "" (id 5) (at 335 100.8 0) (effects (font (size 1.0 1.0)) hide))
(pin "1")
(pin "2")
(pin "3")
(pin "4")
(pin "5")
(pin "6")
(pin "7")
(pin "8")
(pin "9"))
(wire (pts (xy 324.84 144) (xy 317.22 144)) (stroke (width 0) (type default)))
(global_label "SW_1V2" (shape passive) (at 317.22 144 0) (effects (font (size 0.9 0.9)) (justify left)))
(wire (pts (xy 345.16 144) (xy 352.78 144)) (stroke (width 0) (type default)))
(global_label "1V2" (shape passive) (at 352.78 144 180) (effects (font (size 0.9 0.9)) (justify right)))
(symbol (lib_id "Amiga:L") (at 335 144 0) (unit 1) (in_bom yes) (on_board yes)
(property "Reference" "L3" (id 0) (at 335 137 0) (effects (font (size 1.0 1.0)) ))
(property "Value" "2.2uH" (id 1) (at 335 139.8 0) (effects (font (size 1.0 1.0)) ))
(property "Footprint" "Amiga:L_TDK_VLS4012CX" (id 2) (at 335 139.8 0) (effects (font (size 1.0 1.0)) hide))
(property "Datasheet" "" (id 3) (at 335 139.8 0) (effects (font (size 1.0 1.0)) hide))
(property "MPN" "VLS4012CX-2R2M-1" (id 4) (at 335 139.8 0) (effects (font (size 1.0 1.0)) hide))
(property "LCSC" "C7413169" (id 5) (at 335 139.8 0) (effects (font (size 1.0 1.0)) hide))
(pin "1")
(pin "2"))
(wire (pts (xy 324.84 162) (xy 317.22 162)) (stroke (width 0) (type default)))
(global_label "1V2" (shape passive) (at 317.22 162 0) (effects (font (size 0.9 0.9)) (justify left)))
(wire (pts (xy 345.16 162) (xy 352.78 162)) (stroke (width 0) (type default)))
(global_label "FB_1V2" (shape passive) (at 352.78 162 180) (effects (font (size 0.9 0.9)) (justify right)))
(symbol (lib_id "Amiga:R") (at 335 162 0) (unit 1) (in_bom yes) (on_board yes)
(property "Reference" "R31" (id 0) (at 335 155 0) (effects (font (size 1.0 1.0)) ))
(property "Value" "49.9k 0.1%" (id 1) (at 335 157.8 0) (effects (font (size 1.0 1.0)) ))
(property "Footprint" "Resistor_SMD:R_0603_1608Metric" (id 2) (at 335 157.8 0) (effects (font (size 1.0 1.0)) hide))
(property "Datasheet" "" (id 3) (at 335 157.8 0) (effects (font (size 1.0 1.0)) hide))
(property "MPN" "49.9k 0.1%" (id 4) (at 335 157.8 0) (effects (font (size 1.0 1.0)) hide))
(property "LCSC" "" (id 5) (at 335 157.8 0) (effects (font (size 1.0 1.0)) hide))
(pin "1")
(pin "2"))
(wire (pts (xy 324.84 180) (xy 317.22 180)) (stroke (width 0) (type default)))
(global_label "FB_1V2" (shape passive) (at 317.22 180 0) (effects (font (size 0.9 0.9)) (justify left)))
(wire (pts (xy 345.16 180) (xy 352.78 180)) (stroke (width 0) (type default)))
(global_label "GND" (shape passive) (at 352.78 180 180) (effects (font (size 0.9 0.9)) (justify right)))
(symbol (lib_id "Amiga:R") (at 335 180 0) (unit 1) (in_bom yes) (on_board yes)
(property "Reference" "R32" (id 0) (at 335 173 0) (effects (font (size 1.0 1.0)) ))
(property "Value" "100k 0.1%" (id 1) (at 335 175.8 0) (effects (font (size 1.0 1.0)) ))
(property "Footprint" "Resistor_SMD:R_0603_1608Metric" (id 2) (at 335 175.8 0) (effects (font (size 1.0 1.0)) hide))
(property "Datasheet" "" (id 3) (at 335 175.8 0) (effects (font (size 1.0 1.0)) hide))
(property "MPN" "100k 0.1%" (id 4) (at 335 175.8 0) (effects (font (size 1.0 1.0)) hide))
(property "LCSC" "" (id 5) (at 335 175.8 0) (effects (font (size 1.0 1.0)) hide))
(pin "1")
(pin "2"))
(wire (pts (xy 324.84 198) (xy 317.22 198)) (stroke (width 0) (type default)))
(global_label "5V" (shape passive) (at 317.22 198 0) (effects (font (size 0.9 0.9)) (justify left)))
(wire (pts (xy 345.16 198) (xy 352.78 198)) (stroke (width 0) (type default)))
(global_label "GND" (shape passive) (at 352.78 198 180) (effects (font (size 0.9 0.9)) (justify right)))
(symbol (lib_id "Amiga:C") (at 335 198 0) (unit 1) (in_bom yes) (on_board yes)
(property "Reference" "C59" (id 0) (at 335 191 0) (effects (font (size 1.0 1.0)) ))
(property "Value" "10uF 10V" (id 1) (at 335 193.8 0) (effects (font (size 1.0 1.0)) ))
(property "Footprint" "Capacitor_SMD:C_0805_2012Metric" (id 2) (at 335 193.8 0) (effects (font (size 1.0 1.0)) hide))
(property "Datasheet" "" (id 3) (at 335 193.8 0) (effects (font (size 1.0 1.0)) hide))
(property "MPN" "10uF 10V" (id 4) (at 335 193.8 0) (effects (font (size 1.0 1.0)) hide))
(property "LCSC" "" (id 5) (at 335 193.8 0) (effects (font (size 1.0 1.0)) hide))
(pin "1")
(pin "2"))
(wire (pts (xy 324.84 216) (xy 317.22 216)) (stroke (width 0) (type default)))
(global_label "1V2" (shape passive) (at 317.22 216 0) (effects (font (size 0.9 0.9)) (justify left)))
(wire (pts (xy 345.16 216) (xy 352.78 216)) (stroke (width 0) (type default)))
(global_label "GND" (shape passive) (at 352.78 216 180) (effects (font (size 0.9 0.9)) (justify right)))
(symbol (lib_id "Amiga:C") (at 335 216 0) (unit 1) (in_bom yes) (on_board yes)
(property "Reference" "C60" (id 0) (at 335 209 0) (effects (font (size 1.0 1.0)) ))
(property "Value" "22uF 10V" (id 1) (at 335 211.8 0) (effects (font (size 1.0 1.0)) ))
(property "Footprint" "Capacitor_SMD:C_0805_2012Metric" (id 2) (at 335 211.8 0) (effects (font (size 1.0 1.0)) hide))
(property "Datasheet" "" (id 3) (at 335 211.8 0) (effects (font (size 1.0 1.0)) hide))
(property "MPN" "22uF 10V" (id 4) (at 335 211.8 0) (effects (font (size 1.0 1.0)) hide))
(property "LCSC" "" (id 5) (at 335 211.8 0) (effects (font (size 1.0 1.0)) hide))
(pin "1")
(pin "2"))
(wire (pts (xy 64.84 245) (xy 57.22 245)) (stroke (width 0) (type default)))
(global_label "PG_3V3" (shape passive) (at 57.22 245 0) (effects (font (size 0.9 0.9)) (justify left)))
(wire (pts (xy 85.16 245) (xy 92.78 245)) (stroke (width 0) (type default)))
(global_label "3V3" (shape passive) (at 92.78 245 180) (effects (font (size 0.9 0.9)) (justify right)))
(symbol (lib_id "Amiga:R") (at 75 245 0) (unit 1) (in_bom yes) (on_board yes)
(property "Reference" "R33" (id 0) (at 75 238 0) (effects (font (size 1.0 1.0)) ))
(property "Value" "10k" (id 1) (at 75 240.8 0) (effects (font (size 1.0 1.0)) ))
(property "Footprint" "Resistor_SMD:R_0603_1608Metric" (id 2) (at 75 240.8 0) (effects (font (size 1.0 1.0)) hide))
(property "Datasheet" "" (id 3) (at 75 240.8 0) (effects (font (size 1.0 1.0)) hide))
(property "MPN" "10k" (id 4) (at 75 240.8 0) (effects (font (size 1.0 1.0)) hide))
(property "LCSC" "" (id 5) (at 75 240.8 0) (effects (font (size 1.0 1.0)) hide))
(pin "1")
(pin "2"))
(wire (pts (xy 194.84 245) (xy 187.22 245)) (stroke (width 0) (type default)))
(global_label "POWER_GOOD" (shape passive) (at 187.22 245 0) (effects (font (size 0.9 0.9)) (justify left)))
(wire (pts (xy 215.16 245) (xy 222.78 245)) (stroke (width 0) (type default)))
(global_label "3V3" (shape passive) (at 222.78 245 180) (effects (font (size 0.9 0.9)) (justify right)))
(symbol (lib_id "Amiga:R") (at 205 245 0) (unit 1) (in_bom yes) (on_board yes)
(property "Reference" "R34" (id 0) (at 205 238 0) (effects (font (size 1.0 1.0)) ))
(property "Value" "10k" (id 1) (at 205 240.8 0) (effects (font (size 1.0 1.0)) ))
(property "Footprint" "Resistor_SMD:R_0603_1608Metric" (id 2) (at 205 240.8 0) (effects (font (size 1.0 1.0)) hide))
(property "Datasheet" "" (id 3) (at 205 240.8 0) (effects (font (size 1.0 1.0)) hide))
(property "MPN" "10k" (id 4) (at 205 240.8 0) (effects (font (size 1.0 1.0)) hide))
(property "LCSC" "" (id 5) (at 205 240.8 0) (effects (font (size 1.0 1.0)) hide))
(pin "1")
(pin "2"))
(wire (pts (xy 324.84 245) (xy 317.22 245)) (stroke (width 0) (type default)))
(global_label "PG_3V3" (shape passive) (at 317.22 245 0) (effects (font (size 0.9 0.9)) (justify left)))
(wire (pts (xy 345.16 245) (xy 352.78 245)) (stroke (width 0) (type default)))
(global_label "GND" (shape passive) (at 352.78 245 180) (effects (font (size 0.9 0.9)) (justify right)))
(symbol (lib_id "Amiga:R") (at 335 245 0) (unit 1) (in_bom yes) (on_board yes)
(property "Reference" "R35" (id 0) (at 335 238 0) (effects (font (size 1.0 1.0)) ))
(property "Value" "100k" (id 1) (at 335 240.8 0) (effects (font (size 1.0 1.0)) ))
(property "Footprint" "Resistor_SMD:R_0603_1608Metric" (id 2) (at 335 240.8 0) (effects (font (size 1.0 1.0)) hide))
(property "Datasheet" "" (id 3) (at 335 240.8 0) (effects (font (size 1.0 1.0)) hide))
(property "MPN" "100k" (id 4) (at 335 240.8 0) (effects (font (size 1.0 1.0)) hide))
(property "LCSC" "" (id 5) (at 335 240.8 0) (effects (font (size 1.0 1.0)) hide))
(pin "1")
(pin "2"))
(text "1V2 enable follows 3V3 PG: VCCX/VCCIO rise before FPGA core." (at 20 266 0) (effects (font (size 1.2 1.2)) (justify left top)))
(text "USB charging source only; PC USB-A bus power is not supported." (at 20 275 0) (effects (font (size 1.2 1.2)) (justify left top)))
(sheet_instances (path "" (page "6")))
(symbol_instances
(path "" (reference "J3") (unit 1) (value "TYPE-C-31-M-12") (footprint "Connector_USB:USB_C_Receptacle_HRO_TYPE-C-31-M-12"))
(path "" (reference "R25") (unit 1) (value "5.1k 1%") (footprint "Resistor_SMD:R_0603_1608Metric"))
(path "" (reference "R26") (unit 1) (value "5.1k 1%") (footprint "Resistor_SMD:R_0603_1608Metric"))
(path "" (reference "F1") (unit 1) (value "1A hold - select") (footprint "Fuse:Fuse_1206_3216Metric"))
(path "" (reference "C54") (unit 1) (value "10uF") (footprint "Capacitor_SMD:C_0805_2012Metric"))
(path "" (reference "U7") (unit 1) (value "TPS62160DSGR") (footprint "Package_SON:WSON-8-1EP_2x2mm_P0.5mm_EP0.9x1.6mm"))
(path "" (reference "L1") (unit 1) (value "2.2uH") (footprint "Amiga:L_TDK_VLS4012CX"))
(path "" (reference "R27") (unit 1) (value "312k 0.1%") (footprint "Resistor_SMD:R_0603_1608Metric"))
(path "" (reference "R28") (unit 1) (value "100k 0.1%") (footprint "Resistor_SMD:R_0603_1608Metric"))
(path "" (reference "C55") (unit 1) (value "10uF 10V") (footprint "Capacitor_SMD:C_0805_2012Metric"))
(path "" (reference "C56") (unit 1) (value "22uF 10V") (footprint "Capacitor_SMD:C_0805_2012Metric"))
(path "" (reference "U8") (unit 1) (value "TPS62160DSGR") (footprint "Package_SON:WSON-8-1EP_2x2mm_P0.5mm_EP0.9x1.6mm"))
(path "" (reference "L2") (unit 1) (value "2.2uH") (footprint "Amiga:L_TDK_VLS4012CX"))
(path "" (reference "R29") (unit 1) (value "137k 0.1%") (footprint "Resistor_SMD:R_0603_1608Metric"))
(path "" (reference "R30") (unit 1) (value "100k 0.1%") (footprint "Resistor_SMD:R_0603_1608Metric"))
(path "" (reference "C57") (unit 1) (value "10uF 10V") (footprint "Capacitor_SMD:C_0805_2012Metric"))
(path "" (reference "C58") (unit 1) (value "22uF 10V") (footprint "Capacitor_SMD:C_0805_2012Metric"))
(path "" (reference "U9") (unit 1) (value "TPS62160DSGR") (footprint "Package_SON:WSON-8-1EP_2x2mm_P0.5mm_EP0.9x1.6mm"))
(path "" (reference "L3") (unit 1) (value "2.2uH") (footprint "Amiga:L_TDK_VLS4012CX"))
(path "" (reference "R31") (unit 1) (value "49.9k 0.1%") (footprint "Resistor_SMD:R_0603_1608Metric"))
(path "" (reference "R32") (unit 1) (value "100k 0.1%") (footprint "Resistor_SMD:R_0603_1608Metric"))
(path "" (reference "C59") (unit 1) (value "10uF 10V") (footprint "Capacitor_SMD:C_0805_2012Metric"))
(path "" (reference "C60") (unit 1) (value "22uF 10V") (footprint "Capacitor_SMD:C_0805_2012Metric"))
(path "" (reference "R33") (unit 1) (value "10k") (footprint "Resistor_SMD:R_0603_1608Metric"))
(path "" (reference "R34") (unit 1) (value "10k") (footprint "Resistor_SMD:R_0603_1608Metric"))
(path "" (reference "R35") (unit 1) (value "100k") (footprint "Resistor_SMD:R_0603_1608Metric"))))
